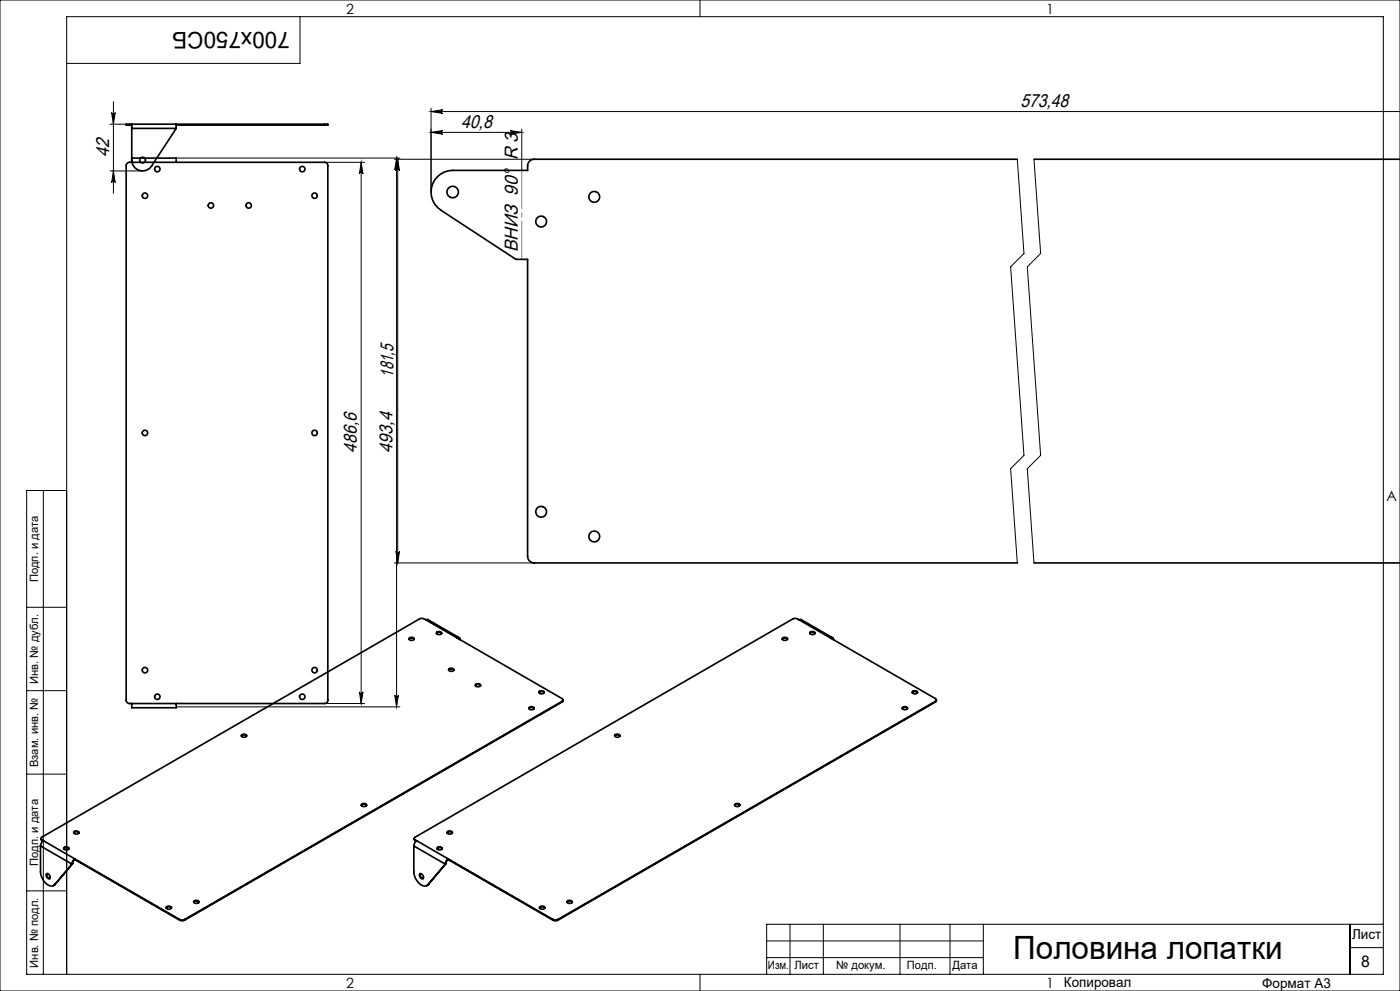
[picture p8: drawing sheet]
<svg xmlns="http://www.w3.org/2000/svg" width="420mm" height="297mm" viewBox="0 0 420 297" stroke-linecap="round" stroke-linejoin="round" font-family="sans-serif">
<g fill="none" stroke="#000" stroke-width=".3">
<path d="M0 0h420v297h-420zM90 5v14h-70M210 0v5M33 37.2h4.8M33.5 33.7a.54 .54 0 0 0 .5 .5 .54 .54 0 0 0 .6-.5l-.6 3.5zM34 30.5v27.5M129.3 32.4v25.1M129.3 33.4h290.7M129.3 39.7l3.5-.6a.54 .54 0 0 0-.5 .6 .54 .54 0 0 0 .5 .5zM129.3 33.4l3.5-.5a.54 .54 0 0 0-.5 .5 .54 .54 0 0 0 .5 .6zM129.3 39.7h27.2M153 39.1l3.5 .6-3.5 .5a.54 .54 0 0 0 .5-.5 .54 .54 0 0 0-.5-.6z"/>
<path d="M156.5 38.7v12.4M33 51.2h9.8M34 51.2l.6 3.5a.54 .54 0 0 0-.6-.5 .54 .54 0 0 0-.5 .5zM52.9 47.4h67.1M97.4 48.6h11.9M108.3 48.6l.6 3.5a.54 .54 0 0 0-.6-.5 .54 .54 0 0 0-.5 .5zM108.3 48.6v162.2M118.3 47.7h42M119 47.4v164.4M119 47.4l.5 3.5a.54 .54 0 0 0-.5-.5 .54 .54 0 0 0-.6 .5zM119.3 47.7v121M119.3 47.7l.6 3.5a.54 .54 0 0 0-.6-.5 .54 .54 0 0 0-.5 .5z"/>
<path d="M305.2 47.7l2 28.3-4 4 4 56.5-4 4 2 28.2M310.2 47.7l2 28.3-4 4 4 56.5-4 4 2 28.2M13 147v145M20 147h-12v145h407v-287h-395v287M118.3 168.7h42M118.8 165.2a.54 .54 0 0 0 .5 .5 .54 .54 0 0 0 .6-.5l-.6 3.5zM8 182h12M8 207h12M52.9 211.8h67.1M97.4 210.8h11.9M107.8 207.3a.54 .54 0 0 0 .5 .6 .54 .54 0 0 0 .6-.6l-.6 3.5zM118.4 208.3a.54 .54 0 0 0 .6 .6 .54 .54 0 0 0 .5-.6l-.5 3.5z"/>
<path d="M8 232h12M8 267h12M237 277v15M247 277v15M270 277v15M285 277v15M295 277v15M405 277v15M415 277h-185v15M210 292v5M230 287h65M230 282h65"/>
<path d="M405 284h10"/>
</g>
<path d="M156.5 77.7v-26.6" fill="none" stroke="#808080" stroke-width=".3" stroke-dasharray="15.2 1.3 1.3 1.3" stroke-dashoffset="3.8"/>
<g fill="#000">
<path d="M129.3 33.4l3.5-.5a.54 .54 0 0 0-.5 .5 .54 .54 0 0 0 .5 .6zM420 32.9v1.1z"/>
<path d="M34 51.2l.6 3.5a.54 .54 0 0 0-.6-.5 .54 .54 0 0 0-.5 .5zM33.5 33.7a.54 .54 0 0 0 .5 .5 .54 .54 0 0 0 .6-.5l-.6 3.5z"/>
<path d="M119 47.4l.5 3.5a.54 .54 0 0 0-.5-.5 .54 .54 0 0 0-.6 .5zM118.4 208.3a.54 .54 0 0 0 .6 .6 .54 .54 0 0 0 .5-.6l-.5 3.5z"/>
<path d="M153 39.1l3.5 .6-3.5 .5a.54 .54 0 0 0 .5-.5 .54 .54 0 0 0-.5-.6zM129.3 39.7l3.5-.6a.54 .54 0 0 0-.5 .6 .54 .54 0 0 0 .5 .5z"/>
<path d="M118.8 165.2a.54 .54 0 0 0 .5 .5 .54 .54 0 0 0 .6-.5l-.6 3.5zM119.3 47.7l.6 3.5a.54 .54 0 0 0-.6-.5 .54 .54 0 0 0-.5 .5z"/>
<path d="M107.8 207.3a.54 .54 0 0 0 .5 .6 .54 .54 0 0 0 .6-.6l-.6 3.5zM108.3 48.6l.6 3.5a.54 .54 0 0 0-.6-.5 .54 .54 0 0 0-.5 .5z"/>
</g>
<g fill="none" stroke="#000" stroke-width=".5">
<path d="M38.9 37.2h-.2a.5 .5 0 0 0-.8 .3h1M38.9 37.2h58.4M38.9 37.2v.3M38.9 37.5h.6M39.5 38.5v9.5a3.2 3.2 0 0 0 2.3 3.1 3.2 3.2 0 0 0 3.7-1.3l7.4-11.3M39.5 37.2v1.3M39.5 38.5h13.4M52.9 37.2v1.3M52.9 37.5h44.4M97.3 37.2h.2a.5 .5 0 0 1 .8 .3h-1M97.3 37.2v.3M38.2 48.9l.7-.3h58.4a1 1 0 0 1 1 1v160.2a1 1 0 0 1-1 1h-58.4a1 1 0 0 1-1-1v-160.2z"/>
<path d="M39.5 48.6v-1.2h13.4v1.2M305.2 47.7h-144.9a2 2 0 0 0-2 2v1.4h-22.5a6.5 6.5 0 0 0-6.2 4.6 6.5 6.5 0 0 0 2.7 7.3l22.5 14.7h3.5v89a2 2 0 0 0 2 2h144.9M310.2 47.7h109.8M310.2 168.7h109.8M122.7 191.6a1.05 1.05 0 0 1 1.6 0M122.7 191.3a.84 .84 0 0 1 .9-.3 .84 .84 0 0 1 .6 .6 .84 .84 0 0 1-.8 .4 .84 .84 0 0 1-.7-.7zM127.7 185.8l.7-.1 9.4 5.4M130.9 189.8a1.05 1.05 0 0 1 1.6 0M131 189.5a.84 .84 0 0 1 .8-.3 .84 .84 0 0 1 .7 .7 .84 .84 0 0 1-.9 .3 .84 .84 0 0 1-.6-.7zM137.2 191.2a.55 .55 0 0 1 .6-.1 .55 .55 0 0 1 .3 .6M137.4 191.3l.4 .3M234.7 191.6a1.05 1.05 0 0 1 1.6 0"/>
<path d="M234.7 191.3a.84 .84 0 0 1 .9-.3 .84 .84 0 0 1 .6 .6 .84 .84 0 0 1-.9 .4 .84 .84 0 0 1-.6-.7zM239.7 185.8l.7-.1 9.4 5.4M242.9 189.8a1.05 1.05 0 0 1 1.6 0M243 189.5a.84 .84 0 0 1 .8-.3 .84 .84 0 0 1 .7 .7 .84 .84 0 0 1-.9 .3 .84 .84 0 0 1-.6-.7zM249.2 191.2a.55 .55 0 0 1 .6-.1 .55 .55 0 0 1 .3 .6M249.4 191.3l.4 .3M39.5 210.8v1.3h13.4v-1.3M134.6 200.8a1.05 1.05 0 0 1 1.6 0M134.6 200.6a.84 .84 0 0 1 .9-.4 .84 .84 0 0 1 .6 .7 .84 .84 0 0 1-.8 .3 .84 .84 0 0 1-.7-.6zM142.6 205.5a1.05 1.05 0 0 1 1.6 0M142.6 205.2a.84 .84 0 0 1 .9-.3 .84 .84 0 0 1 .7 .6 .84 .84 0 0 1-.9 .4 .84 .84 0 0 1-.7-.7zM158.7 212.3a1.05 1.05 0 0 1 1.6 0"/>
<path d="M158.7 212.1a.84 .84 0 0 1 .9-.4 .84 .84 0 0 1 .6 .7 .84 .84 0 0 1-.9 .3 .84 .84 0 0 1-.6-.6zM161.7 207.6a1.05 1.05 0 0 1 1.6 0M161.7 207.3a.84 .84 0 0 1 .9-.3 .84 .84 0 0 1 .6 .7 .84 .84 0 0 1-.8 .3 .84 .84 0 0 1-.7-.7zM168.6 210.2a.43 .43 0 0 0 .3-.4 .43 .43 0 0 0-.3-.4l-41.3-23.9-1.1-.1-113.6 65.5a.43 .43 0 0 0-.3 .4 .43 .43 0 0 0 .3 .4M168.6 210.2l-113.3 65.4M168.6 210.2v.2M168.6 210.4l-113.3 65.4M168.9 209.8l-.3 .6M270.7 212.3a1.05 1.05 0 0 1 1.5 0M270.7 212.1a.84 .84 0 0 1 .9-.4 .84 .84 0 0 1 .6 .7 .84 .84 0 0 1-.9 .3 .84 .84 0 0 1-.6-.6zM273.7 207.6a1.05 1.05 0 0 1 1.6 0M273.7 207.3a.84 .84 0 0 1 .9-.3 .84 .84 0 0 1 .6 .7 .84 .84 0 0 1-.9 .3 .84 .84 0 0 1-.6-.7z"/>
<path d="M280.6 210.2a.43 .43 0 0 0 .3-.4 .43 .43 0 0 0-.3-.4l-41.3-23.9-1.1-.1-113.6 65.5a.43 .43 0 0 0-.3 .4 .43 .43 0 0 0 .3 .4M280.6 210.2l-113.3 65.4M280.6 210.2v.2M280.6 210.4l-113.3 65.4M280.9 209.8l-.3 .6M72.4 220.6a1.05 1.05 0 0 1 1.6 0M72.4 220.3a.84 .84 0 0 1 .9-.3 .84 .84 0 0 1 .7 .7 .84 .84 0 0 1-.9 .3 .84 .84 0 0 1-.7-.7zM184.4 220.6a1.05 1.05 0 0 1 1.6 0M184.4 220.3a.84 .84 0 0 1 .9-.3 .84 .84 0 0 1 .6 .7 .84 .84 0 0 1-.8 .3 .84 .84 0 0 1-.7-.7zM12.2 253.5v7.8a4.3 4.3 0 0 0 3.5 4.2l.7-.3M12.2 253.5l9.4 5.5M12.3 251.3l.3 .6"/>
<path d="M12.6 251.7l41.3 23.9M12.6 251.9l.3 .2M12.6 251.7v.2M13 252l-.6 .6-.2 .9M19.1 254.4a1.05 1.05 0 0 1 1.6 0M19.2 254.1a.84 .84 0 0 1 .8-.3 .84 .84 0 0 1 .7 .7 .84 .84 0 0 1-.9 .3 .84 .84 0 0 1-.6-.7zM21.8 258.9l-.2 .1M21.8 258.9l-5.4 6.3M22.1 249.6a1.05 1.05 0 0 1 1.6 0M22.2 249.3a.84 .84 0 0 1 .8-.3 .84 .84 0 0 1 .7 .7 .84 .84 0 0 1-.9 .3 .84 .84 0 0 1-.6-.7zM22.5 257.6v-.2l-.5 .5-.4 1.1M22.5 257.6l-.5 .6-.2 .7"/>
<path d="M22.5 257.6l31.4 18.2M108.4 241.4a1.05 1.05 0 0 1 1.6 0M108.4 241.1a.84 .84 0 0 1 .9-.3 .84 .84 0 0 1 .6 .6 .84 .84 0 0 1-.8 .4 .84 .84 0 0 1-.7-.7zM124.1 253.5v7.8a4.3 4.3 0 0 0 3.6 4.2l.7-.3M124.1 253.5l9.5 5.5M124.3 251.3l.3 .6M124.6 251.7l41.3 23.9M124.6 251.9l.3 .2M124.6 251.7v.2M125 252l-.6 .6-.3 .9M131.1 254.4a1.05 1.05 0 0 1 1.6 0M131.1 254.1a.84 .84 0 0 1 .9-.3 .84 .84 0 0 1 .7 .7 .84 .84 0 0 1-.9 .3 .84 .84 0 0 1-.7-.7z"/>
<path d="M133.6 259l-5.2 6.2M133.8 258.9l-.2 .1M133.8 258.9l-5.3 6.1M134.1 249.6a1.05 1.05 0 0 1 1.6 0M134.2 249.3a.84 .84 0 0 1 .8-.3 .84 .84 0 0 1 .7 .7 .84 .84 0 0 1-.9 .3 .84 .84 0 0 1-.6-.7zM134.5 257.6v-.2l-.5 .5-.4 1.1M134.5 257.6l-.5 .6-.2 .7M134.5 257.6l31.4 18.2M220.4 241.4a1.05 1.05 0 0 1 1.6 0M220.4 241.1a.84 .84 0 0 1 .9-.3 .84 .84 0 0 1 .6 .6 .84 .84 0 0 1-.8 .4 .84 .84 0 0 1-.7-.7zM13.9 261.9a.86 .86 0 0 1 1 .5 .86 .86 0 0 1-.2 1l-.6-.4zM14.1 261.8a1.11 1.11 0 0 0 .9 1.5"/>
<path d="M16.4 265.2l.2-.2-.5 .4M49.9 272.1a1.05 1.05 0 0 1 1.6 0M49.9 271.8a.84 .84 0 0 1 .9-.3 .84 .84 0 0 1 .6 .7 .84 .84 0 0 1-.9 .3 .84 .84 0 0 1-.6-.7zM53.9 275.6l.7 .1 .7-.1M53.9 275.8l.7 .2 .7-.2M53.9 275.6v.2M55.3 275.6v.2M58.1 270.4a1.05 1.05 0 0 1 1.6 0M58.2 270.1a.84 .84 0 0 1 .8-.3 .84 .84 0 0 1 .7 .7 .84 .84 0 0 1-.9 .3 .84 .84 0 0 1-.6-.7zM125.9 261.9a.86 .86 0 0 1 1 .5 .86 .86 0 0 1-.2 1l-.6-.4zM126.1 261.8a1.11 1.11 0 0 0 .9 1.5M128.5 265l-.4 .4"/>
<path d="M128.5 265l-.1 .2M161.9 272.1a1.05 1.05 0 0 1 1.5 0M161.9 271.8a.84 .84 0 0 1 .9-.3 .84 .84 0 0 1 .6 .7 .84 .84 0 0 1-.9 .3 .84 .84 0 0 1-.6-.7zM165.9 275.6l.7 .1 .7-.1M165.9 275.8l.7 .2 .7-.2M165.9 275.6v.2M167.3 275.6v.2M170.1 270.4a1.05 1.05 0 0 1 1.6 0M170.1 270.1a.84 .84 0 0 1 .9-.3 .84 .84 0 0 1 .7 .7 .84 .84 0 0 1-.9 .3 .84 .84 0 0 1-.7-.7z"/>
<circle cx="42.8" cy="48" r=".87"/>
<circle cx="43.5" cy="58.6" r=".82"/>
<circle cx="47.2" cy="50.7" r=".82"/>
<circle cx="90.7" cy="50.7" r=".82"/>
<circle cx="94.4" cy="58.6" r=".82"/>
<circle cx="135.8" cy="57.6" r="1.73"/>
<circle cx="178.3" cy="59" r="1.63"/>
<circle cx="63.3" cy="61.6" r=".82"/>
<circle cx="74.6" cy="61.6" r=".82"/>
<circle cx="162.3" cy="66.4" r="1.63"/>
<circle cx="43.5" cy="129.7" r=".82"/>
<circle cx="94.4" cy="129.7" r=".82"/>
<circle cx="162.3" cy="153.4" r="1.63"/>
<circle cx="178.3" cy="160.8" r="1.63"/>
<circle cx="43.5" cy="200.8" r=".82"/>
<circle cx="47.2" cy="208.8" r=".82"/>
<circle cx="90.7" cy="208.8" r=".82"/>
<circle cx="94.4" cy="200.8" r=".82"/>
</g>
<text font-size="9.6" x="304" y="287.3">Половина лопатки</text>
<text font-size="6.9" x="86.9" y="9.4" transform="rotate(-180 86.9 9.4)">700x750СБ</text>
<g font-size="5.6">
<text x="306.1" y="32.2">573,48</text>
<text x="138.3" y="38.4">40,8</text>
<text x="32.8" y="46.9" transform="rotate(-90 32.8 46.9)">42</text>
<text x="155.4" y="75.6" transform="rotate(-90 155.4 75.6)">ВНИЗ 90° R 3</text>
<text x="118.1" y="113.2" transform="rotate(-90 118.1 113.2)">181,5</text>
<text x="107.1" y="135.6" transform="rotate(-90 107.1 135.6)">486,6</text>
<text x="117.7" y="135.7" transform="rotate(-90 117.7 135.7)">493,4</text>
</g>
<text font-size="4.8" x="408.3" y="289.7">8</text>
<g font-size="4.2">
<text x="103.8" y="4.2">2</text>
<text x="313.8" y="4.2">1</text>
<text x="415.9" y="150.2">A</text>
<text x="103.8" y="296.2">2</text>
<text x="313.8" y="296.2">1</text>
</g>
<g font-size="4.1">
<text x="405.6" y="281.5">Лист</text>
<text x="319.2" y="295.9">Копировал</text>
<text x="378.7" y="296">Формат А3</text>
</g>
<g font-size="3.4">
<text x="11.4" y="174.5" transform="rotate(-90 11.4 174.5)">Подп. и дата</text>
<text x="11.4" y="205" transform="rotate(-90 11.4 205)">Инв. № дубл.</text>
<text x="11.4" y="229.9" transform="rotate(-90 11.4 229.9)">Взам. инв. №</text>
<text x="11.4" y="259.5" transform="rotate(-90 11.4 259.5)">Подп. и дата</text>
<text x="11.4" y="290" transform="rotate(-90 11.4 290)">Инв. № подл.</text>
<text x="230.4" y="290.4">Изм.</text>
<text x="238.3" y="290.4">Лист</text>
<text x="250.9" y="290.4">№ докум.</text>
<text x="272.1" y="290.4">Подп.</text>
<text x="285.7" y="290.5">Дата</text>
</g>
</svg>
